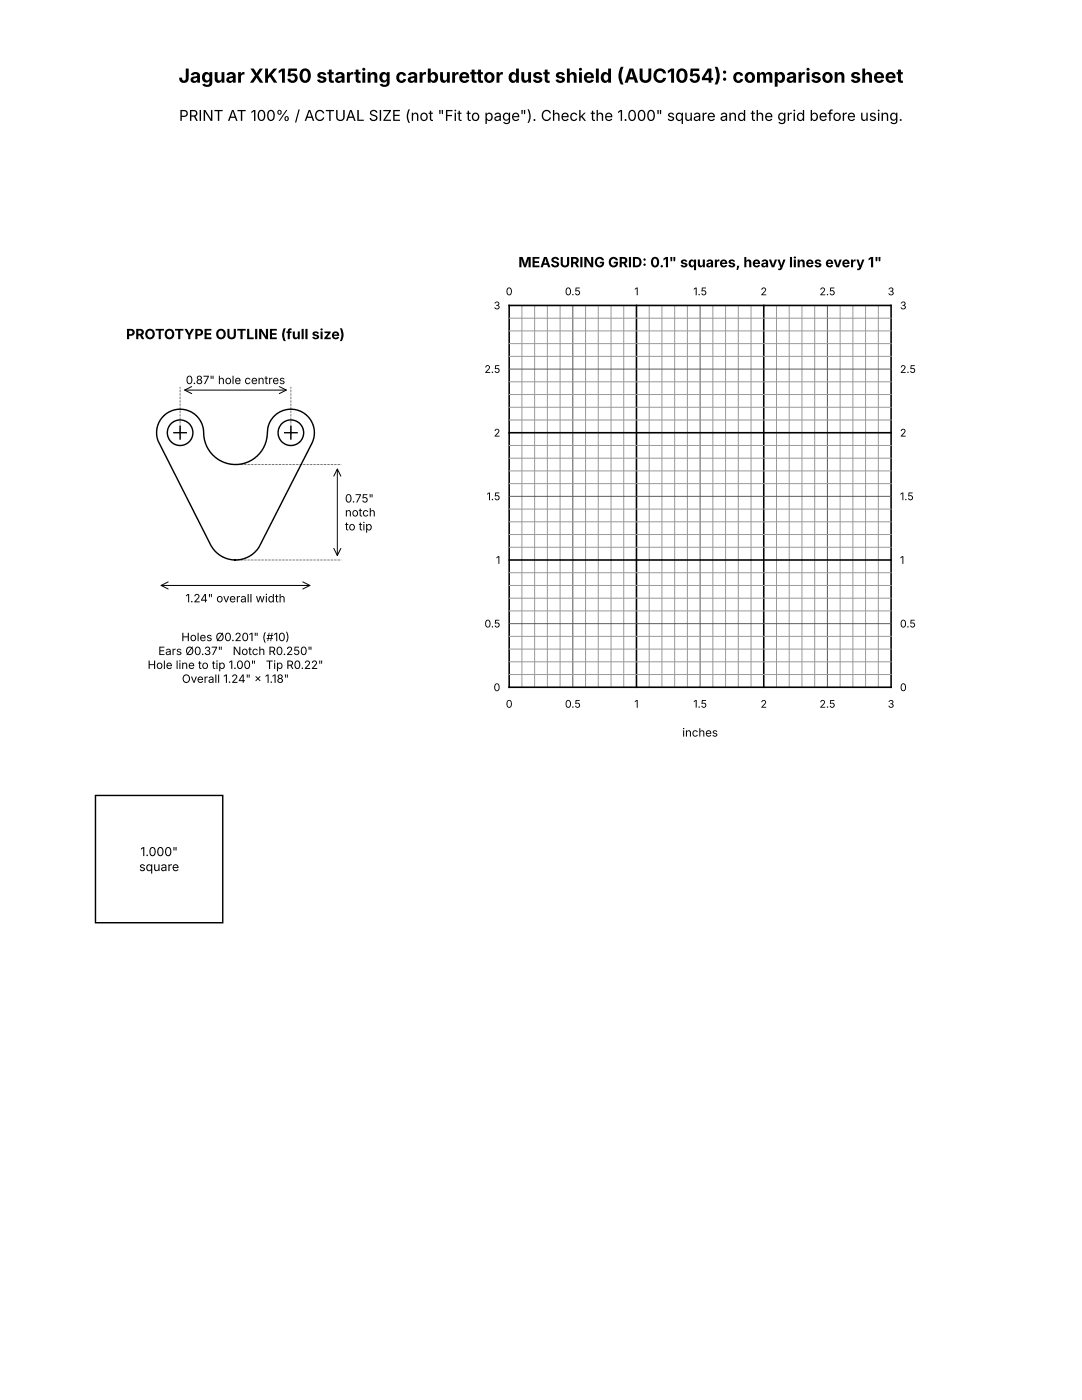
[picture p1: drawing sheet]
<svg xmlns="http://www.w3.org/2000/svg" width="216mm" height="279mm" viewBox="0 0 216 279" stroke-linecap="round" stroke-linejoin="round" font-family="sans-serif">
<g fill="none" stroke="#000" stroke-width=".28">
<path d="M32.7 82.9a4.8 4.8 0 0 1 5.4-.7 4.8 4.8 0 0 1 2.6 4.9 6.3 6.3 0 0 0 6.5 5.6 6.3 6.3 0 0 0 6.1-6 4.7 4.7 0 0 1 5.7-4.9 4.7 4.7 0 0 1 3.2 6.7l-10.5 20.7a5.6 5.6 0 0 1-9.7-.5l-10.5-20.8a4.7 4.7 0 0 1 1.2-5zM19 158.8h25.4v25.3h-25.4z"/>
<circle cx="35.9" cy="86.4" r="2.55"/>
<circle cx="58" cy="86.4" r="2.55"/>
</g>
<g fill="none" stroke="#000" stroke-width=".2">
<path d="M36.8 77.9h20.3M38.3 77.1l-1.5 .8 1.5 .7M55.7 77.1l1.4 .8-1.4 .7M34.7 86.4h2.5M35.9 85.1v2.5M56.8 86.4h2.5M58 85.1v2.5M66.6 95l.7-1.4 .7 1.4M67.3 93.6v17.3M32.1 116.8h29.7M33.6 116.1l-1.5 .7 1.5 .7M60.4 116.1l1.4 .7-1.4 .7"/>
<path d="M66.6 109.4l.7 1.5 .7-1.5"/>
</g>
<path d="M35.9 86.4v-9.3M47 92.7h21.1M58 86.4v-9.3M47 111.8h21.1" fill="none" stroke="#000" stroke-width=".2" stroke-dasharray=".1 .2" stroke-linecap="butt"/>
<path d="M101.6 61h76.2v76.2h-76.2zM127 61v76.2M152.4 61v76.2M101.6 86.4h76.2M101.6 111.8h76.2" fill="none" stroke="#000" stroke-width=".32"/>
<g fill="none" stroke="#999" stroke-width=".2">
<path d="M101.6 78.7h76.2M101.6 76.2h76.2M101.6 71.1h76.2M101.6 68.6h76.2M101.6 66h76.2M101.6 63.5h76.2M104.1 61v76.2M106.7 61v76.2M109.2 61v76.2M111.8 61v76.2M116.8 61v76.2M119.4 61v76.2"/>
<path d="M121.9 61v76.2M124.5 61v76.2M129.5 61v76.2M132.1 61v76.2M134.6 61v76.2M137.2 61v76.2M142.2 61v76.2M144.8 61v76.2M147.3 61v76.2M149.9 61v76.2M154.9 61v76.2M157.5 61v76.2"/>
<path d="M160 61v76.2M162.6 61v76.2M167.6 61v76.2M170.2 61v76.2M172.7 61v76.2M175.3 61v76.2M101.6 96.5h76.2M101.6 94h76.2M101.6 91.4h76.2M101.6 88.9h76.2M101.6 83.8h76.2M101.6 81.3h76.2"/>
<path d="M101.6 119.4h76.2M101.6 116.8h76.2M101.6 114.3h76.2M101.6 109.2h76.2M101.6 106.7h76.2M101.6 104.1h76.2M101.6 101.6h76.2M101.6 134.6h76.2M101.6 132.1h76.2M101.6 129.5h76.2M101.6 127h76.2M101.6 121.9h76.2"/>
</g>
<path d="M101.6 73.7h76.2M114.3 61v76.2M139.7 61v76.2M165.1 61v76.2M101.6 99.1h76.2M101.6 124.5h76.2" fill="none" stroke="#595959" stroke-width=".2"/>
<text font-size="3.9" x="35.6" y="16.5">Jaguar XK150 starting carburettor dust shield (AUC1054): comparison sheet</text>
<text font-size="3" x="35.7" y="24.1">PRINT AT 100% / ACTUAL SIZE (not &quot;Fit to page&quot;). Check the 1.000&quot; square and the grid before using.</text>
<g font-size="2.8">
<text x="103.4" y="53.3">MEASURING GRID: 0.1&quot; squares, heavy lines every 1&quot;</text>
<text x="25.2" y="67.7">PROTOTYPE OUTLINE (full size)</text>
</g>
<g font-size="2.5">
<text x="27.8" y="173.8">square</text>
<text x="28" y="170.9">1.000&quot;</text>
</g>
<g font-size="2.3">
<text x="37.1" y="76.7">0.87&quot; hole centres</text>
<text x="68.8" y="100.3">0.75&quot;</text>
<text x="68.8" y="103.1">notch</text>
<text x="68.8" y="105.8">to tip</text>
<text x="37" y="120.2">1.24&quot; overall width</text>
<text x="31.6" y="130.7">Ears Ø0.37&quot;</text>
<text x="36.2" y="128">Holes Ø0.201&quot; (#10)</text>
<text x="46.4" y="130.7">Notch R0.250&quot;</text>
<text x="29.5" y="133.5">Hole line to tip 1.00&quot;</text>
<text x="36.3" y="136.3">Overall 1.24&quot; × 1.18&quot;</text>
<text x="53" y="133.5">Tip R0.22&quot;</text>
<text x="136.1" y="147">inches</text>
</g>
<g font-size="2.1">
<text x="100.9" y="58.9">0</text>
<text x="112.7" y="58.9">0.5</text>
<text x="126.6" y="58.9">1</text>
<text x="138.3" y="58.9">1.5</text>
<text x="151.8" y="58.9">2</text>
<text x="163.5" y="58.9">2.5</text>
<text x="177.1" y="58.9">3</text>
<text x="98.5" y="61.7">3</text>
<text x="179.6" y="61.7">3</text>
<text x="96.7" y="74.4">2.5</text>
<text x="179.6" y="74.4">2.5</text>
<text x="98.5" y="87.1">2</text>
<text x="179.6" y="87.1">2</text>
<text x="97.1" y="99.8">1.5</text>
<text x="179.6" y="99.8">1.5</text>
<text x="99" y="112.5">1</text>
<text x="179.6" y="112.5">1</text>
<text x="96.7" y="125.2">0.5</text>
<text x="179.6" y="125.2">0.5</text>
<text x="98.5" y="137.9">0</text>
<text x="179.6" y="137.9">0</text>
<text x="100.9" y="141.2">0</text>
<text x="112.7" y="141.2">0.5</text>
<text x="126.6" y="141.2">1</text>
<text x="138.3" y="141.2">1.5</text>
<text x="151.8" y="141.2">2</text>
<text x="163.5" y="141.2">2.5</text>
<text x="177.1" y="141.2">3</text>
</g>
</svg>
